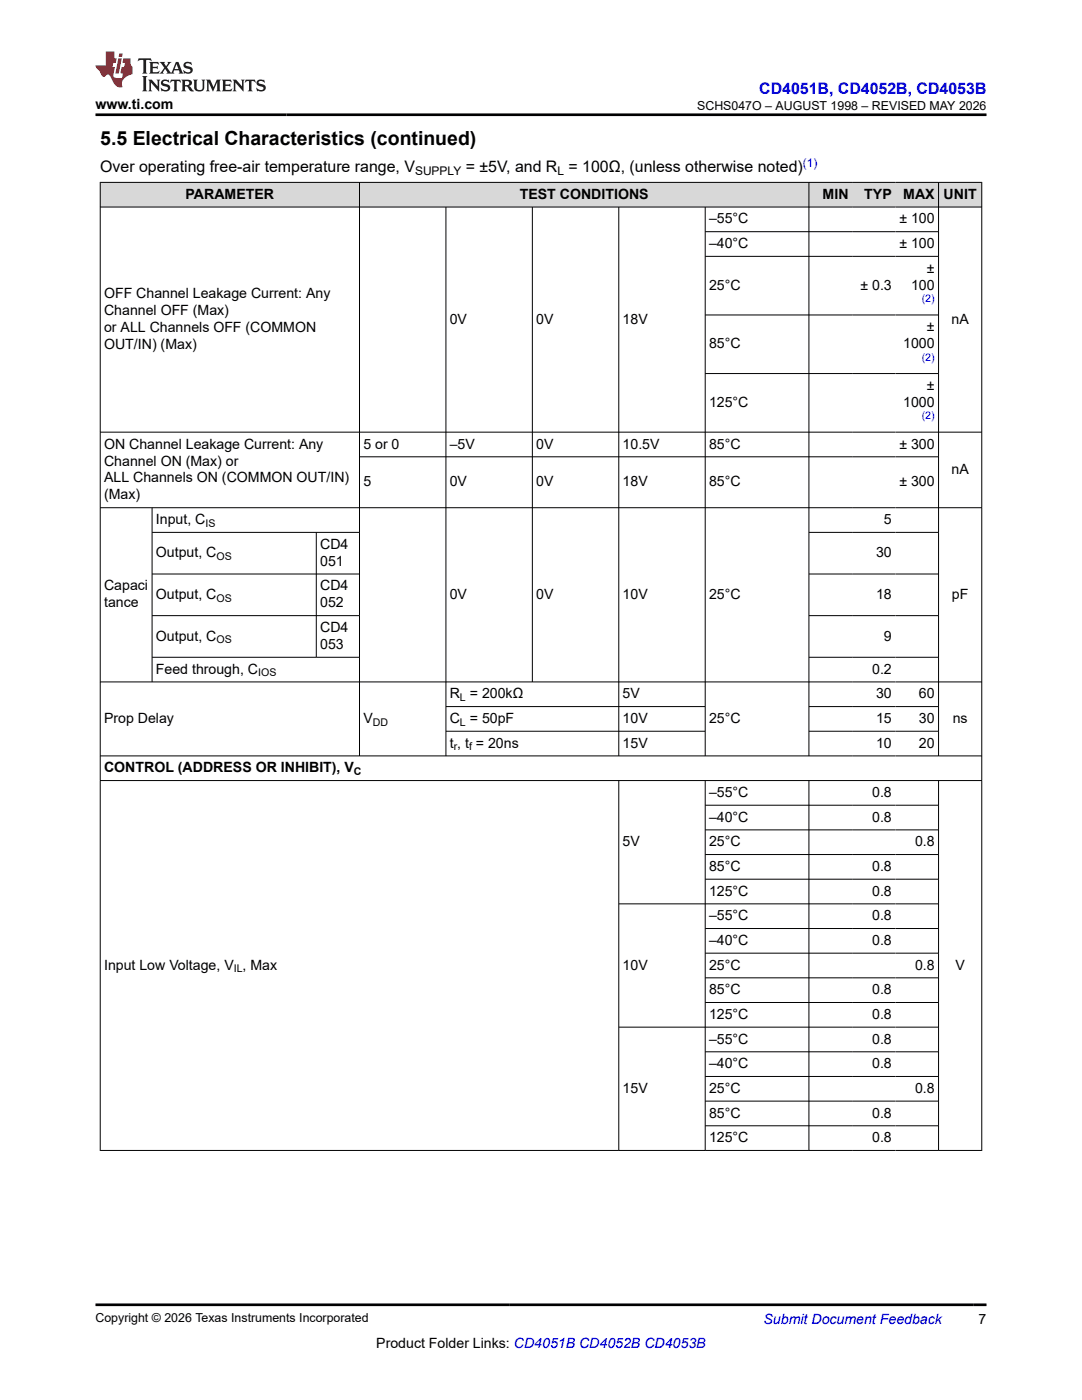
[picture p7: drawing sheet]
<svg xmlns="http://www.w3.org/2000/svg" width="216mm" height="279mm" viewBox="0 0 216 279" stroke-linecap="round" stroke-linejoin="round" font-family="sans-serif">
<g fill="#d8d8d8">
<path d="M20 36.4h175.9v4.9h-175.9z" fill-rule="evenodd"/>
<path d="M20.1 36.5h51.6v4.8h-51.6z" fill-rule="evenodd"/>
<path d="M71.8 36.5h89.5v4.8h-89.5z" fill-rule="evenodd"/>
<path d="M161.5 36.5h8.5v4.8h-8.5z" fill-rule="evenodd"/>
<path d="M170 36.5h8.7v4.8h-8.7z" fill-rule="evenodd"/>
<path d="M178.7 36.5h8.5v4.8h-8.5z" fill-rule="evenodd"/>
<path d="M187.3 36.5h8.5v4.8h-8.5z" fill-rule="evenodd"/>
</g>
<g fill="none" stroke="#000" stroke-width=".2">
<path d="M19.9 36.4h176.1M20 36.3v193.4M71.7 36.3v114.6M161.4 36.3v114.6M187.3 36.3v114.6M195.9 36.3v193.4M19.9 41.3h176.1M89 41.3v109.6M106.2 41.3v94.9M123.5 41.3v109.6M140.7 41.3v109.6M140.7 46.2h46.6"/>
<path d="M140.7 51.2h46.6M140.7 62.9h46.6M140.7 74.6h46.6M19.9 86.2h176.1M71.7 91.2h115.6M19.9 101.3h176.1M30.3 101.3v34.9M30.3 106.2h41.5M30.3 114.6h41.5M63.1 106.2v25M161.4 106.2h25.9M161.4 114.6h25.9"/>
<path d="M19.9 136.1h176.1M30.3 122.9h41.5M30.3 131.2h41.5M161.4 122.9h25.9M161.4 131.2h25.9M19.9 150.9h176.1M19.9 155.8h176.1M89 141h51.8M89 145.9h51.8M123.5 155.8v73.9M140.7 155.8v73.9M161.4 155.8v73.9"/>
<path d="M161.4 141h25.9M161.4 145.9h25.9M187.3 155.8v73.9M140.7 160.7h46.6M140.7 165.6h46.6M140.7 170.5h46.6M140.7 175.5h46.6M140.7 185.3h46.6M140.7 190.2h46.6M140.7 195.1h46.6M187.3 180.4h-63.8M140.7 200.1h46.6"/>
<path d="M140.7 209.9h46.6M140.7 214.8h46.6M140.7 219.8h46.6M187.3 205h-63.8M19.9 229.6h176.1M140.7 224.7h46.6"/>
</g>
<path d="M27.7 11.6l-.2 .6 .5-.2h.6v.1v2.2l-.2 .4h1l-.2-.4v-2.2v-.1h.5l.5 .2-.1-.6zM29.8 12.4l.2 .3v1.6l-.2 .4h1.9l.1-.6a1.08 1.08 0 0 1-1.3 .2v-.7h.6l.4 .2v-.7l-.4 .2h-.6v-.5l.2-.2a1 1 0 0 1 1 .3l-.1-.5zM31.8 12.4l1 1.1-1 1.2h.9l-.2-.2 .4-.8 .5 .8-.2 .2h1.6l-.2-.2 .1-.5h1l.1 .5-.1 .2h.9l-.2-.4-.8-1.9h-.5l-1 2.1-.8-1.1 .9-1h-.8l.2 .2-.5 .6-.3-.6 .1-.2zM35.2 12.8l.4 1h-.8zM36.8 12.5a.65 .65 0 0 0-.2 .7 .65 .65 0 0 0 .6 .5l.7 .1 .1 .3a.79 .79 0 0 1-.7 .4 .79 .79 0 0 1-.7-.5l.1 .7 .2-.1a.93 .93 0 0 0 1.1 0 .93 .93 0 0 0 .4-.9 1.46 1.46 0 0 0-1.2-.6l-.1-.3a1.09 1.09 0 0 1 1.2 .2l-.2-.6-.1 .1-.6-.2zM28.4 15.2l.2 .4v2.2l-.2 .4h1l-.2-.4v-2.2l.2-.4zM29.6 15.9l.2 .4v1.5l-.2 .4h.8l-.3-.4v-1.3l1.7 1.8v-2l.2-.4h-.8l.2 .2 .1 1.1-1.2-1.3zM32.3 16a.65 .65 0 0 0-.2 .8 .65 .65 0 0 0 .7 .4l.6 .2 .1 .2a.79 .79 0 0 1-.7 .4 .79 .79 0 0 1-.7-.5l.1 .7 .2-.1a.93 .93 0 0 0 1.1 .1 .93 .93 0 0 0 .4-1 1.46 1.46 0 0 0-1.2-.5l-.1-.4a1.09 1.09 0 0 1 1.2 .2l-.2-.6-.1 .1-.6-.1zM34.1 15.9l-.1 .6a.63 .63 0 0 1 .7-.3l.1 1.6-.3 .4h1l-.2-.4v-1.6a.66 .66 0 0 1 .8 .3l-.1-.6zM36.2 15.9l.2 .4v1.5l-.2 .4h.9l-.2-.2v-.7h.5l.1 .2a.79 .79 0 0 0 1.2 .6l-1-.9a.61 .61 0 0 0 .6-.6 .61 .61 0 0 0-.5-.7zM36.9 16.2h.2a.47 .47 0 0 1 .5 .1 .47 .47 0 0 1 .1 .5l-.2 .1-.6 .1zM38.5 15.9l.2 .2a2.27 2.27 0 0 0 .4 2 1.04 1.04 0 0 0 1.7-.7v-1.3l.2-.2h-.8l.2 .4v1.1a.6 .6 0 0 1-.6 .6 .6 .6 0 0 1-.6-.6v-1.1l.3-.4zM41.1 15.9l.2 .4v1.5l-.2 .4h.7l-.2-.4v-1.4l.9 1.9 .8-1.9v1.4l-.2 .4h1l-.3-.4v-1.5l.3-.4h-.8l-.7 1.5-.7-1.5zM44.3 15.9l.2 .4v1.5l-.2 .4h1.9l.1-.6a1.09 1.09 0 0 1-1.3 .2v-.7h.6l.4 .2v-.6l-.4 .2h-.6v-.6l.2-.1a1.01 1.01 0 0 1 1 .3l-.1-.6zM46.4 15.9l.3 .4v1.5l-.3 .4h.8l-.2-.4v-1.3l1.6 1.8v-2l.2-.4h-.7l.2 .2v1.1l-1.2-1.3zM49 15.9l-.1 .6a.63 .63 0 0 1 .8-.3v1.6l-.3 .4h1l-.2-.4v-1.6a.66 .66 0 0 1 .8 .3l-.1-.6zM51.4 16a.65 .65 0 0 0-.2 .8 .65 .65 0 0 0 .6 .4l.6 .2 .2 .2a.79 .79 0 0 1-.8 .4 .79 .79 0 0 1-.6-.5l.1 .7 .2-.1a.93 .93 0 0 0 1 .1 .93 .93 0 0 0 .5-1 1.46 1.46 0 0 0-1.3-.5l-.1-.4a1.09 1.09 0 0 1 1.3 .2l-.2-.6-.2 .1-.5-.1z" fill="#231f20"/>
<path d="M21.1 10.3v2.7h-2v.4l.9 1a.95 .95 0 0 0 .9 .9 .59 .59 0 0 1 .6-.4 .59 .59 0 0 1 .5 .3l.4 .8a1.59 1.59 0 0 0 2.1 1.4 1.61 1.61 0 0 1 1-2.3l1-.3-.1-1.5a1.59 1.59 0 0 1-.4-1.7h-1.4l-.2 .9h.5l-.1 .9h-.5l-.2 .9v.3l.4 .1-.2 .9h-.6a.73 .73 0 0 1-1.1-.7l.3-1.5h-.5l.2-.9h.5l.2-.9h-.5v-1.3zM23.6 11.6l-.6 3.1h.7l.6-3.1zM23.8 10.7l-.1 .6h.7l.1-.6z" fill="#ed1c24"/>
<path d="M19.1 22.9h177.8M19.1 260.4h177.8" fill="none" stroke="#000" stroke-width=".53"/>
<text font-size="3.9" x="20" y="28.8">5.5 Electrical Characteristics (continued)</text>
<text font-size="3.2" fill="#00f" x="151.5" y="18.7">CD4051B, CD4052B, CD4053B</text>
<g font-size="3.2">
<text x="20" y="34.3">Over operating free-air temperature range, V</text>
<text x="92.9" y="34.3">= ±5V, and R = 100Ω, (unless otherwise noted)</text>
</g>
<g font-size="2.8">
<text x="19.1" y="21.8">www.ti.com</text>
<text x="37" y="39.7">PARAMETER</text>
<text x="103.7" y="39.7">TEST CONDITIONS</text>
<text x="164.2" y="39.7">MIN</text>
<text x="172.5" y="39.7">TYP</text>
<text x="180.2" y="39.7">MAX</text>
<text x="188.3" y="39.7">UNIT</text>
<text x="141.5" y="44.6">–55°C</text>
<text x="179.5" y="44.6">± 100</text>
<text x="141.5" y="49.5">–40°C</text>
<text x="179.5" y="49.5">± 100</text>
<text x="20.8" y="59.5">OFF Channel Leakage Current: Any</text>
<text x="141.5" y="57.8">25°C</text>
<text x="171.7" y="57.8">± 0.3</text>
<text x="181.8" y="57.8">100</text>
<text x="185" y="54.4">±</text>
<text x="20.8" y="62.9">Channel OFF (Max)</text>
<text x="89.7" y="64.6">0V</text>
<text x="107" y="64.6">0V</text>
<text x="124.2" y="64.6">18V</text>
<text x="189.9" y="64.6">nA</text>
<text x="20.8" y="66.3">or ALL Channels OFF (COMMON</text>
<text x="20.8" y="69.7">OUT/IN) (Max)</text>
<text x="141.5" y="69.5">85°C</text>
<text x="180.2" y="69.5">1000</text>
<text x="185" y="66.1">±</text>
<text x="185" y="77.8">±</text>
<text x="141.5" y="81.2">125°C</text>
<text x="180.2" y="81.2">1000</text>
<text x="20.8" y="89.5">ON Channel Leakage Current: Any</text>
<text x="72.5" y="89.5">5 or 0</text>
<text x="89.7" y="89.5">–5V</text>
<text x="107" y="89.5">0V</text>
<text x="124.2" y="89.5">10.5V</text>
<text x="141.5" y="89.5">85°C</text>
<text x="179.5" y="89.5">± 300</text>
<text x="20.8" y="92.9">Channel ON (Max) or</text>
<text x="189.9" y="94.6">nA</text>
<text x="20.8" y="96.3">ALL Channels ON (COMMON OUT/IN)</text>
<text x="20.8" y="99.7">(Max)</text>
<text x="72.5" y="97.1">5</text>
<text x="89.7" y="97.1">0V</text>
<text x="107" y="97.1">0V</text>
<text x="124.2" y="97.1">18V</text>
<text x="141.5" y="97.1">85°C</text>
<text x="179.5" y="97.1">± 300</text>
<text x="31.1" y="104.6">Input, C</text>
<text x="176.4" y="104.6">5</text>
<text x="31.1" y="111.2">Output, C</text>
<text x="63.9" y="109.5">CD4</text>
<text x="63.9" y="112.9">051</text>
<text x="174.8" y="111.2">30</text>
<text x="20.8" y="117.8">Capaci</text>
<text x="31.1" y="119.5">Output, C</text>
<text x="63.9" y="117.8">CD4</text>
<text x="89.7" y="119.5">0V</text>
<text x="107" y="119.5">0V</text>
<text x="124.2" y="119.5">10V</text>
<text x="141.5" y="119.5">25°C</text>
<text x="174.8" y="119.5">18</text>
<text x="189.9" y="119.5">pF</text>
<text x="20.8" y="121.2">tance</text>
<text x="63.9" y="121.2">052</text>
<text x="31.1" y="127.8">Output, C</text>
<text x="63.9" y="126.1">CD4</text>
<text x="63.9" y="129.5">053</text>
<text x="176.4" y="127.8">9</text>
<text x="31.1" y="134.4">Feed through, C</text>
<text x="174" y="134.4">0.2</text>
<text x="89.7" y="139.4">R = 200kΩ</text>
<text x="124.2" y="139.4">5V</text>
<text x="174.8" y="139.4">30</text>
<text x="183.4" y="139.4">60</text>
<text x="20.8" y="144.3">Prop Delay</text>
<text x="72.5" y="144.3">V</text>
<text x="89.7" y="144.3">C = 50pF</text>
<text x="89.7" y="149.2">t , t = 20ns</text>
<text x="124.2" y="144.3">10V</text>
<text x="124.2" y="149.2">15V</text>
<text x="141.5" y="144.3">25°C</text>
<text x="174.8" y="144.3">15</text>
<text x="174.8" y="149.2">10</text>
<text x="183.4" y="144.3">30</text>
<text x="183.4" y="149.2">20</text>
<text x="190.1" y="144.3">ns</text>
<text x="20.8" y="154.1">CONTROL (ADDRESS OR INHIBIT), V</text>
<text x="141.5" y="159.1">–55°C</text>
<text x="174" y="159.1">0.8</text>
<text x="141.5" y="164">–40°C</text>
<text x="174" y="164">0.8</text>
<text x="124.2" y="168.9">5V</text>
<text x="141.5" y="168.9">25°C</text>
<text x="141.5" y="173.8">85°C</text>
<text x="174" y="173.8">0.8</text>
<text x="182.6" y="168.9">0.8</text>
<text x="141.5" y="178.7">125°C</text>
<text x="174" y="178.7">0.8</text>
<text x="141.5" y="183.7">–55°C</text>
<text x="174" y="183.7">0.8</text>
<text x="141.5" y="188.6">–40°C</text>
<text x="174" y="188.6">0.8</text>
<text x="20.8" y="193.5">Input Low Voltage, V , Max</text>
<text x="124.2" y="193.5">10V</text>
<text x="141.5" y="193.5">25°C</text>
<text x="182.6" y="193.5">0.8</text>
<text x="190.6" y="193.5">V</text>
<text x="141.5" y="198.4">85°C</text>
<text x="141.5" y="203.3">125°C</text>
<text x="174" y="198.4">0.8</text>
<text x="174" y="203.3">0.8</text>
<text x="141.5" y="208.3">–55°C</text>
<text x="174" y="208.3">0.8</text>
<text x="141.5" y="213.2">–40°C</text>
<text x="174" y="213.2">0.8</text>
<text x="124.2" y="218.1">15V</text>
<text x="141.5" y="218.1">25°C</text>
<text x="182.6" y="218.1">0.8</text>
<text x="141.5" y="223">85°C</text>
<text x="141.5" y="227.9">125°C</text>
<text x="174" y="223">0.8</text>
<text x="174" y="227.9">0.8</text>
<text x="75.1" y="269">Product Folder Links: CD4051B CD4052B CD4053B</text>
<text x="195.3" y="264.2">7</text>
</g>
<text font-size="2.8" fill="#00f" x="152.4" y="264.2">Submit Document Feedback</text>
<g font-size="2.5">
<text x="139.1" y="21.9">SCHS047O – AUGUST 1998 – REVISED MAY 2026</text>
<text x="19.1" y="263.9">Copyright © 2026 Texas Instruments Incorporated</text>
</g>
<g font-size="2.4">
<text x="82.8" y="34.9">SUPPLY</text>
<text x="111.2" y="34.9">L</text>
</g>
<text font-size="2.4" fill="#00f" x="160.2" y="33.2">(1)</text>
<g font-size="2.1" fill="#00f">
<text x="183.9" y="60.3">(2)</text>
<text x="183.9" y="72">(2)</text>
<text x="183.9" y="83.7">(2)</text>
</g>
<g font-size="2.1">
<text x="41" y="105.2">IS</text>
<text x="43.2" y="111.8">OS</text>
<text x="43.2" y="120.1">OS</text>
<text x="43.2" y="128.4">OS</text>
<text x="51.5" y="135">IOS</text>
<text x="91.8" y="139.9">L</text>
<text x="74.4" y="144.9">DD</text>
<text x="90.5" y="149.8">r</text>
<text x="91.8" y="144.9">L</text>
<text x="93.6" y="149.8">f</text>
<text x="70.6" y="154.7">C</text>
<text x="46.7" y="194.1">IL</text>
</g>
</svg>
